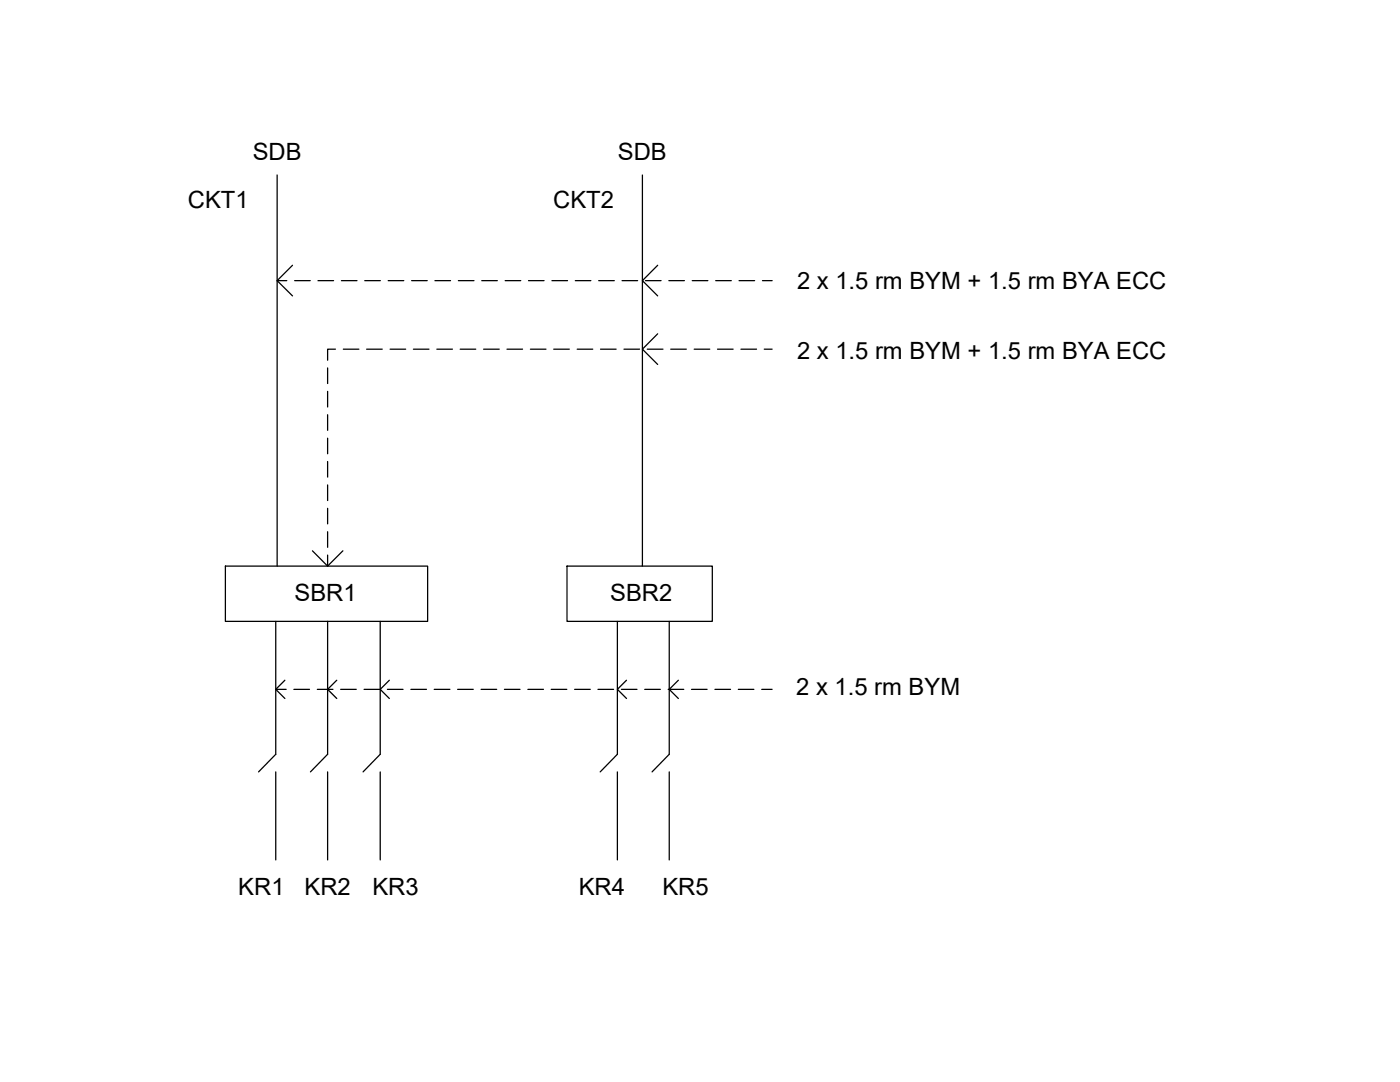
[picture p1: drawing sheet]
<svg xmlns="http://www.w3.org/2000/svg" width="279mm" height="216mm" viewBox="0 0 279 216" stroke-linecap="round" stroke-linejoin="round" font-family="sans-serif">
<!-- layer: 0 -->
<g fill="none" stroke="#000" stroke-width=".25">
<path d="M55.3 34.9v78.1M128.2 34.9v78.1M55.3 56h1.9M58.4 52.9l-3.1 3.1 3.1 3M58.8 56h3.1M63.5 56h3.1M68.1 56h3.1M72.8 56h3.1M77.5 56h3.1M82.1 56h3.2M86.8 56h3.1M91.5 56h3.1"/>
<path d="M96.1 56h3.2M100.8 56h3.1M105.5 56h3.1M110.2 56h3.1M114.8 56h3.1M119.5 56h3.1M124.1 56h3.2M128.8 56h3.1M131.3 52.9l-3.1 3.1 3.1 3M133.5 56h3.1M138.2 56h3.1M142.8 56h3.1"/>
<path d="M147.5 56h3.1M152.2 56h1.9M65.4 73.4v3.1M65.4 78.1v3.1M67 69.7h-1.6v2.2M68.5 69.7h3.1M73.2 69.7h3.1M77.9 69.7h3.1M82.5 69.7h3.1M87.2 69.7h3.1M91.8 69.7h3.2M96.5 69.7h3.1"/>
<path d="M101.2 69.7h3.1M105.9 69.7h3.1M110.5 69.7h3.1M115.2 69.7h3.1M119.8 69.7h3.2M124.5 69.7h3.1M129.2 69.7h3.1M131.3 66.6l-3.1 3.1 3.1 3M133.9 69.7h3.1M138.5 69.7h3.1M143.2 69.7h3.1M147.9 69.7h3.1"/>
<path d="M152.5 69.7h1.6M65.4 82.8v3.1M65.4 87.4v3.1M65.4 92.1v3.1M65.4 96.8v3.1M45 113h40.3v11h-40.3zM62.4 109.9l3 3.1 3-3.1M65.4 101.4v3.1M65.4 106.1v3.1M65.4 110.8v2.2M113.2 113h29v11h-29zM55 124v26.5l-3.4 3.5"/>
<path d="M55 137.6h2.1M56.9 135.7l-1.9 1.9 1.9 1.8M58.7 137.6h3.1M63.3 137.6h3.1M65.4 124v26.5l-3.4 3.5M67.2 135.7l-1.8 1.9 1.8 1.8M68 137.6h3.1M72.7 137.6h3.1M75.9 124v26.5l-3.4 3.5M77.3 137.6h3.1M77.7 135.7l-1.8 1.9 1.8 1.8M82 137.6h3.1"/>
<path d="M86.7 137.6h3.1M91.3 137.6h3.1M96 137.6h3.1M100.7 137.6h3.1M105.3 137.6h3.2M110 137.6h3.1M114.7 137.6h3.1M119.3 137.6h3.1M123.2 124v26.5l-3.4 3.5M124 137.6h3.1M125 135.7l-1.8 1.9 1.8 1.8M128.7 137.6h3.1"/>
<path d="M133.4 137.6h3.1M133.6 124v26.5l-3.5 3.5M135.4 135.7l-1.8 1.9 1.8 1.8M138 137.6h3.1M142.7 137.6h3.1M147.3 137.6h3.2M152 137.6h2.1M55 154v17.6M65.4 154v17.6M75.9 154v17.6M123.2 154v17.6M133.6 154v17.6"/>
</g>
<g font-size="4.7">
<text x="50.4" y="32">SDB</text>
<text x="123.3" y="32">SDB</text>
<text x="37.5" y="41.4">CKT1</text>
<text x="110.4" y="41.4">CKT2</text>
<text x="159.1" y="57.8">2 x 1.5 rm BYM + 1.5 rm BYA ECC</text>
<text x="159.1" y="71.7">2 x 1.5 rm BYM + 1.5 rm BYA ECC</text>
<text x="58.8" y="119.9">SBR1</text>
<text x="121.8" y="119.9">SBR2</text>
<text x="158.9" y="138.6">2 x 1.5 rm BYM</text>
<text x="47.6" y="178.6">KR1</text>
<text x="60.8" y="178.6">KR2</text>
<text x="74.3" y="178.6">KR3</text>
<text x="115.5" y="178.6">KR4</text>
<text x="132.2" y="178.6">KR5</text>
</g>
</svg>
